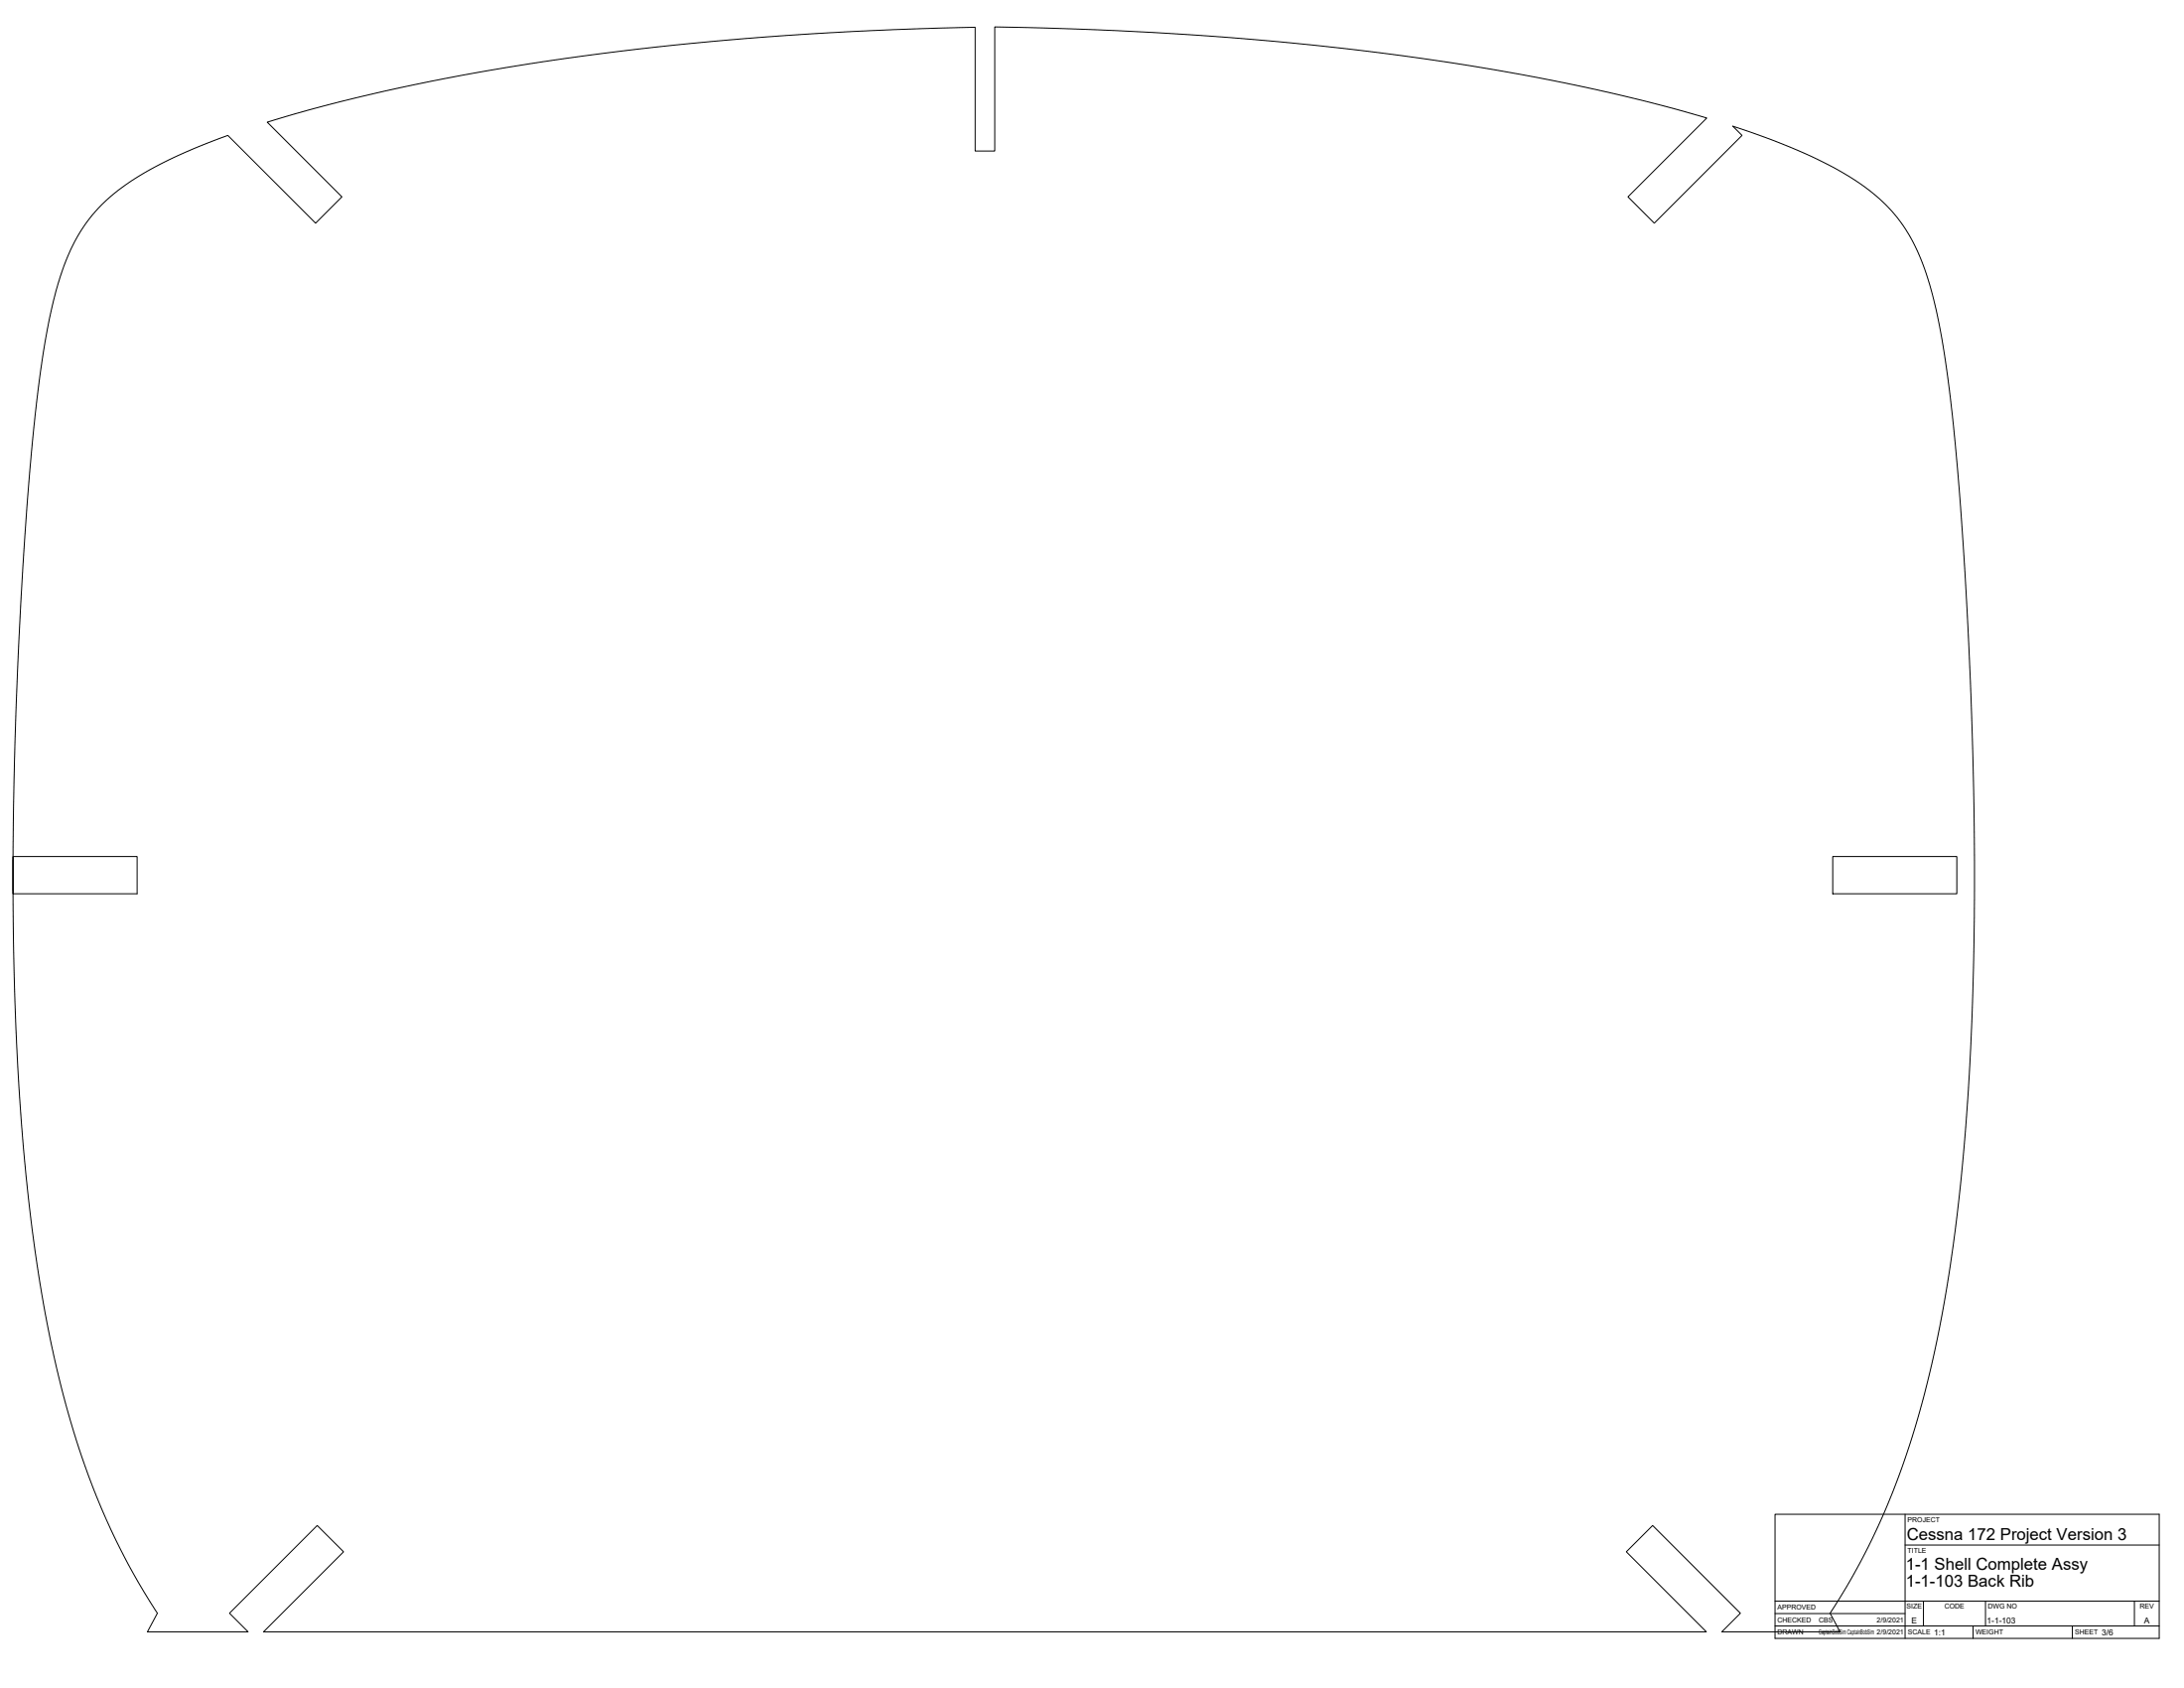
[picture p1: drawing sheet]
<svg xmlns="http://www.w3.org/2000/svg" width="1118mm" height="864mm" viewBox="0 0 1118 864" stroke-linecap="round" stroke-linejoin="round" font-family="sans-serif">
<!-- layer: Visible -->
<path d="M52 105l12-10 13-8 18-9 22-9 45 45 13-13-38-38 30-9 28-7 32-7 38-6 34-5 36-5 44-4 38-3 40-2 42-1v63h10v-63l64 2a1388 1388 0 0 1 263 34l37 10-40 41 14 13 44-45-4-4a240 240 0 0 1 65 29 86 86 0 0 1 36 53l5 22 4 26 4 32 3 37a2189 2189 0 0 1 3 302l-3 37-4 34-6 35-7 32-10 37-12 31-13 28-16 25 6 10h-61l10-10-45-45-14 14 41 41h-738l41-41-14-14-45 45 10 10h-52l6-10-10-16-7-13-10-19-6-15-12-34-5-20-5-22-7-39-6-44-3-47-2-45-1-73v19h63v-19h-63l1-61 3-72 4-63 5-49 5-30 4-14 3-12 4-9 5-9 5-8zM938 438h63v19h-63z" fill="none" stroke="#000" stroke-width=".51"/>
<!-- layer: Titleblock -->
<path d="M908 775h197v63h-197zM975 775v63M975 790h130M908 819h197M984 819v13M1016 819v13M1092 819v13M908 832h197M908 826h67M1010 832v6M1060 832v6" fill="none" stroke="#000" stroke-width=".51"/>
<g font-size="8.5">
<text x="976" y="788">Cessna 172 Project Version 3</text>
<text x="975" y="803">1-1 Shell Complete Assy</text>
<text x="975" y="812">1-1-103 Back Rib</text>
</g>
<g font-size="4.3">
<text x="978" y="831">E</text>
<text x="1017" y="831">1-1-103</text>
<text x="1097" y="831">A</text>
<text x="990" y="837">1:1</text>
<text x="1076" y="837">3/6</text>
</g>
<g font-size="3.5">
<text x="976" y="779">PROJECT</text>
<text x="976" y="794">TITLE</text>
<text x="910" y="824">APPROVED</text>
<text x="976" y="823">SIZE</text>
<text x="995" y="823">CODE</text>
<text x="1017" y="823">DWG NO</text>
<text x="1095" y="823">REV</text>
<text x="910" y="830">CHECKED</text>
<text x="931" y="830">CBS</text>
<text x="960" y="830">2/9/2021</text>
<text x="910" y="836">DRAWN</text>
<text x="931" y="836">CaptainBobSim CaptainBobSim 2/9/2021</text>
<text x="976" y="836">SCALE</text>
<text x="1011" y="836">WEIGHT</text>
<text x="1062" y="836">SHEET</text>
</g>
</svg>
